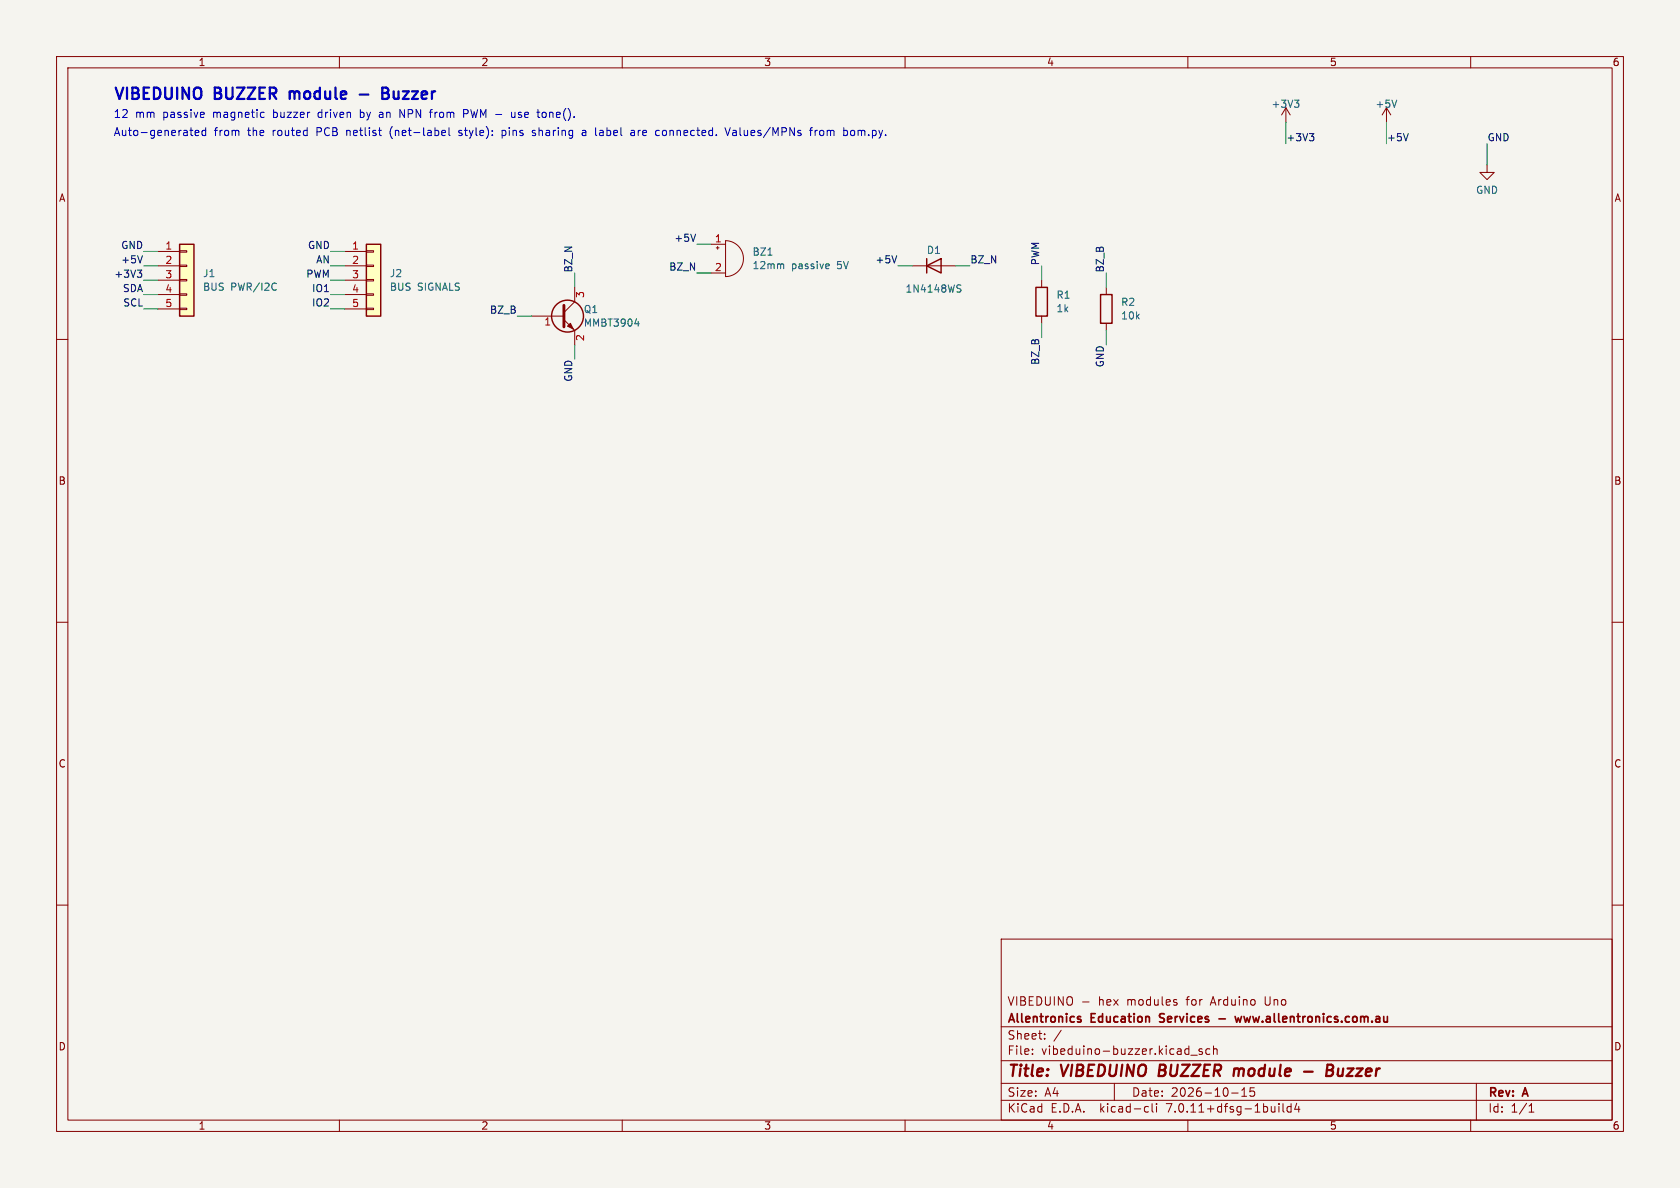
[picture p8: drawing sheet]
<svg xmlns="http://www.w3.org/2000/svg" width="297mm" height="210mm" viewBox="0 0 297 210" stroke-linecap="round" stroke-linejoin="round" font-family="sans-serif">
<path d="M0 0h297v210h-297z" fill="#f5f4ef" stroke="#f5f4ef" stroke-width=".18"/>
<g fill="none" stroke="#840000" stroke-width=".18">
<path d="M10 10h277v190h-277zM12 12h273v186h-273zM60 10v2M110 10v2M160 10v2M210 10v2M227.3 19.1l-.7 1.2M227.3 19.1v2.5M227.3 19.1l.8 1.2M245.1 19.1l-.8 1.2M245.1 19.1v2.5M245.1 19.1l.8 1.2"/>
<path d="M260 10v2M262.9 29.2v1.3h1.3l-1.3 1.3-1.3-1.3h1.3M10 60h2M27.9 44.5h3.8M27.9 47h3.8M27.9 49.5h3.8M27.9 52.1h3.8M27.9 54.6h3.8M31.7 54.5h1.3v.2h-1.3zM31.7 51.9h1.3v.3h-1.3zM31.7 49.4h1.3v.3h-1.3zM31.7 46.9h1.3v.2h-1.3z"/>
<path d="M31.7 44.3h1.3v.3h-1.3zM61 44.5h3.8M61 47h3.8M61 49.5h3.8M61 52.1h3.8M61 54.6h3.8M64.8 54.5h1.2v.2h-1.2zM64.8 51.9h1.2v.3h-1.2zM64.8 49.4h1.2v.3h-1.2zM64.8 46.9h1.2v.2h-1.2zM64.8 44.3h1.2v.3h-1.2zM94 55.9h5.7"/>
<path d="M99.7 56.5l1.9 1.9v2.6M101.6 50.8v2.5l-1.9 1.9M125.7 43.2h2.6M125.7 48.3h2.6M126.6 43.8h.5M126.9 43.6v.5M128.3 42.5a3.2 3.2 0 0 1 3.1 3.2 3.2 3.2 0 0 1-3.1 3.2zM161.3 47h7.6M184.1 49.5v1.3M184.1 55.9v1.3M195.6 50.8v1.3M195.6 57.2v1.2"/>
<path d="M285 60h2M10 110h2M285 110h2M10 160h2M285 160h2M177 166h108v32h-108zM191.4 177.1h1.1M207.9 177.2l.2 .2-.2 .3M207.9 176.7l.1 .1M60 198v2M110 198v2M160 198v2"/>
<path d="M177 194.5h108M177 191.5h108M177 187.5h108M177 181.5h108M182.5 186.3v.1M182.5 185.5v.1M184.7 183.6v.1M184.7 182.8v.1M187.6 182.1l-1.3 2M197 191.5v3M202.6 195.6l.4 .1M203 196.5l-.4 .1"/>
<path d="M203.7 195.1v1.3l.2 .2M204.5 195.1v.1M204.5 195.6v1M210 198v2M210.5 186.5h1.2M212.5 185.5l-.3-.1-.2 .2v.2l.5 .2v.3h-.5M213.9 185.5l-.4-.1-.3 .3v.4l.1 .2h.6M214.5 185.5l.2-.1 .4 .1 .1 .9M214.5 184.9v1.5M217.7 193.2h1.2M219.5 193.8h.9M219.5 192.7l.5-.4v1.5"/>
<path d="M221.7 192.3h-.7v.7l.2-.1h.5l.1 .3-.1 .5-.2 .1-.5-.1M226.1 195.1v.1M226.1 195.6v1M226.8 195.1v1.3l.2 .2M228.2 195.7l-.4-.1-.3 .3v.4l.2 .2h.5M228.2 195.1v1.5M229.2 195l-.3 1.1h.9M229.6 195.6v1M260 198v2M261 191.5v6.5M270.3 196.6h.9M270.3 195.5l.4-.4v1.5"/>
</g>
<path d="M205.1 188.2l-.3 2h.8M218.2 188.9l-.1 1.3M219 189a.57 .57 0 0 0-.8 .1M219.1 189.2l-.2 1M230.5 189.4h1.6M234.6 189.2h.6M234.7 188.2h.7a.49 .49 0 0 1 .3 .5 .49 .49 0 0 1-.5 .5l.3 .1a.58 .58 0 0 1-.3 .9h-.8zM236.6 188.9l-.1 1 .1 .2 .4 .1" fill="none" stroke="#840000" stroke-width=".4"/>
<path d="M190.7 179.7l.4 .1M205.1 179.3v.5M218.3 179.7l.3 1 .3-.7 .3 .7 .3-1M190.7 180.2l.4 .1v.2l-.2 .2h-.3M205 180.6l.2 .1M215.5 180.1h1.1" fill="none" stroke="#840000" stroke-width=".3"/>
<g fill="#ffffc2" stroke="#ffffc2" stroke-width=".18">
<path d="M31.7 43.2h2.6v12.7h-2.6z"/>
<path d="M64.8 43.2h2.5v12.7h-2.5z"/>
</g>
<g fill="none" stroke="#840000" stroke-width=".25">
<path d="M31.7 43.2h2.6v12.7h-2.6zM64.8 43.2h2.5v12.7h-2.5zM163.8 47l2.6-1.3v2.6zM163.8 45.7v2.6M183.1 50.8h2.1v5.1h-2.1zM194.6 52.1h2v5.1h-2z"/>
<circle cx="100.3" cy="55.9" r="2.82"/>
</g>
<g fill="none" stroke="#006464" stroke-width=".18">
<path d="M228.8 17.7h.8l-.4 .5M229.4 18.2l.2 .2v.3l-.2 .3M246.9 17.7l-.4 1.3M48.6 50l.2 .2M48.8 51.2l-.2 .1M112.2 57.2h.8M112.8 56.8v.9M135.8 45.1h.7M138.2 46.7l.3 .1v.7M146.4 46.7l.2 .3-.6 .1M146.5 47.4l-.1 .1M169.4 51l.4 .1 .1 .3-.3 .2h-.3"/>
<path d="M169.4 50.4h.5"/>
</g>
<path d="M99.7 54v3.8" fill="none" stroke="#840000" stroke-width=".51"/>
<path d="M100.3 57.7l.5-.5 .5 1z" fill="#840000" stroke="#840000" stroke-width=".18"/>
<path d="M231.5 23.6h.8l-.5 .5M232 24.1l.3 .2v.3l-.3 .3M249 23.6l-.5 1.3M24.3 47.7h.8l-.5 .5M24.8 48.2l.3 .3v.3l-.3 .2M25.2 45.2l-.4 1.3M123 41.4l-.5 1.3M158.5 45.2l-.4 1.3" fill="none" stroke="#0f0f0f" stroke-width=".18"/>
<g fill="none" stroke="#0000c2" stroke-width=".18">
<path d="M46.3 19.8l.4 .1M63.7 19.4v1.4M63.8 19.8l-.1 .1M67.5 19.8l-.4 .1M75.9 19.8h.5M76.3 19.4h.1M90.4 19.8l.1 .9 .3 .1 .2-.2M91 19.8v1M96.4 19.9l-.3-.1-.3 .3M33.6 23h.5M34 24h.1M34.5 23.5l.7-.1-.1-.3-.4-.1-.2 .2 .1 .7h.5"/>
<path d="M36.4 23.1l-.4-.1-.3 .3 .1 .6h.6M36.4 22.6v1.4M46.7 20.7l-.4 .1M63.7 20.7l.1 .1M67 20.6l.2 .2h.4M67.6 20.2h-.4l-.2 .2M69.1 22.8l-.1 .5 .1 .8M70.7 20.8v-1.4l.8 1.4M78.2 23.1l.4-.1 .2 .4-.7 .1M78.2 23.9h.5M79.4 22.6v1.2l.2 .2M81.1 23.9l.4 .1"/>
<path d="M81.5 23h-.2l-.2 .2 .1 .2 .3 .1M82 20.1l.6-.1 .2-.2-.1-.3-.2-.1h-.5v1.4M88.8 23.1h.5M88.8 23.9h.5M88.8 23v1.4M94.6 23.1l-.3-.1-.2 .2 .1 .2 .4 .2v.3h-.5M95.8 20.5l.3 .3 .3-.1M103 23.1h.5l.1 .9M103.6 23.4h-.5a.27 .27 0 0 0-.2 .3 .27 .27 0 0 0 .2 .3l.5-.1M106 23.8l.2 .2h.3M106.4 23l-.4 .1M106.5 23.4h-.3l-.2 .2"/>
<path d="M111.6 23.1h.5l.1 .9M112.2 23.4h-.5a.27 .27 0 0 0-.2 .3 .27 .27 0 0 0 .2 .3l.5-.1M117.2 23.1l-.1 .2 .1 .6M128.2 22.6l.4 1.4 .5-1.4M130 23l-.4 .1M130 23.4h-.3a.27 .27 0 0 0-.2 .3 .27 .27 0 0 0 .2 .3h.3M143.1 23h.5M143.6 22.6l-.3 .2v1.2M144.1 23v1M144.5 23l-.3 .1-.1 .2M151 23.2l-.4-.2-.2 .3 .1 .6 .3 .1 .2-.2"/>
</g>
<path d="M51.2 16.2v1.3M51.3 16.2l-.1 .1M63.6 16.7h1.5M67.6 15.5l.9 .1a.48 .48 0 0 1 .1 .5 .48 .48 0 0 1-.3 .3 .53 .53 0 0 1 .5 .5 .53 .53 0 0 1-.4 .6h-.8zM67.6 16.4h.7" fill="none" stroke="#0000c2" stroke-width=".4"/>
<g fill="none" stroke="#009600" stroke-width=".18">
<path d="M227.3 21.6v3.8M245.1 21.6v3.8M262.9 25.4v3.8M25.4 52.1h2.5M25.4 49.5h2.5M25.4 44.5h2.5M25.4 54.6h2.5M25.4 47h2.5M58.4 52.1h2.6M58.4 49.5h2.6M58.4 44.5h2.6M58.4 54.6h2.6"/>
<path d="M58.4 47h2.6M91.4 55.9h2.6M101.6 48.3v2.5M123.2 48.3h2.5M123.2 43.2h2.5M158.7 47h2.6M168.9 47h2.5M184.1 47v2.5M184.1 57.2v2.5M195.6 48.3v2.5M195.6 58.4v2.6M101.6 61v2.5"/>
</g>
<g font-size="2.8" fill="#0000c2">
<text x="20" y="17.8">VIBEDUINO</text>
<text x="38" y="17.8">BUZZER</text>
<text x="52.1" y="17.8">module</text>
<text x="70.1" y="17.8">Buzzer</text>
</g>
<g font-size="2.8" fill="#840000">
<text x="178" y="190.9">Title:</text>
<text x="187.7" y="190.9">VIBEDUINO</text>
<text x="205.7" y="190.9">BUZZER</text>
<text x="219.7" y="190.9">module</text>
<text x="237.7" y="190.9">Buzzer</text>
</g>
<g font-size="2.1" fill="#840000">
<text x="178" y="178">VIBEDUINO</text>
<text x="194.2" y="178">hex</text>
<text x="199.4" y="178">modules</text>
<text x="210.1" y="178">for</text>
<text x="214.5" y="178">Arduino</text>
<text x="224.2" y="178">Uno</text>
<text x="178" y="184">Sheet:</text>
<text x="178" y="181.2">Allentronics</text>
<text x="193" y="181.2">Education</text>
<text x="205.7" y="181.2">Services</text>
<text x="220.3" y="181.2">www.allentronics.com.au</text>
<text x="178" y="186.7">File:</text>
<text x="184.1" y="186.7">vibeduino-buzzer.kicad_sch</text>
<text x="178" y="196.9">KiCad</text>
<text x="178" y="194.1">Size:</text>
<text x="184.7" y="194.1">A4</text>
<text x="185.7" y="196.9">E.D.A.</text>
<text x="194.6" y="196.9">kicad-cli</text>
<text x="200" y="194.1">Date:</text>
<text x="206.5" y="196.9">7.0.11+dfsg-1build4</text>
<text x="207" y="194.1">2026-10-15</text>
<text x="263" y="194.3">Rev:</text>
<text x="263" y="196.9">Id:</text>
<text x="267.1" y="196.9">1/1</text>
<text x="269.4" y="194.3">A</text>
</g>
<g font-size="1.9" fill="#0000c2">
<text x="20" y="20.9">12</text>
<text x="23.9" y="20.9">mm</text>
<text x="28.9" y="20.9">passive</text>
<text x="37.9" y="20.9">magnetic</text>
<text x="48.6" y="20.9">buzzer</text>
<text x="56.8" y="20.9">driven</text>
<text x="64.3" y="20.9">by</text>
<text x="67.9" y="20.9">an</text>
<text x="71.7" y="20.9">NPN</text>
<text x="77.3" y="20.9">from</text>
<text x="83.3" y="20.9">PWM -</text>
<text x="92.1" y="20.9">use</text>
<text x="97" y="20.9">tone().</text>
<text x="20" y="24.2">Auto-generated</text>
<text x="37.8" y="24.2">from</text>
<text x="43.9" y="24.2">the</text>
<text x="48.4" y="24.2">routed</text>
<text x="56.3" y="24.2">PCB</text>
<text x="61.8" y="24.2">netlist</text>
<text x="69.6" y="24.2">(net-label</text>
<text x="82" y="24.2">style):</text>
<text x="89.8" y="24.2">pins</text>
<text x="95.3" y="24.2">sharing</text>
<text x="104.3" y="24.2">a</text>
<text x="106.8" y="24.2">label</text>
<text x="113.3" y="24.2">are</text>
<text x="117.8" y="24.2">connected.</text>
<text x="130.4" y="24.2">Values/MPNs</text>
<text x="145.5" y="24.2">from</text>
<text x="151.6" y="24.2">bom.py.</text>
</g>
<g font-size="1.8" fill="#840000">
<text x="35" y="11.9">1</text>
<text x="85" y="11.9">2</text>
<text x="135" y="11.9">3</text>
<text x="185" y="11.9">4</text>
<text x="235" y="11.9">5</text>
<text x="285" y="11.9">6</text>
<text x="10.3" y="35.9">A</text>
<text x="285.3" y="35.9">A</text>
<text x="10.3" y="85.9">B</text>
<text x="285.3" y="85.9">B</text>
<text x="10.3" y="135.9">C</text>
<text x="285.3" y="135.9">C</text>
<text x="10.3" y="185.9">D</text>
<text x="285.3" y="185.9">D</text>
<text x="35" y="199.9">1</text>
<text x="85" y="199.9">2</text>
<text x="135" y="199.9">3</text>
<text x="185" y="199.9">4</text>
<text x="235" y="199.9">5</text>
<text x="285" y="199.9">6</text>
</g>
<g font-size="1.8" fill="#006464">
<text x="224.7" y="19.3">+3V3</text>
<text x="243.1" y="19.3">+5V</text>
<text x="260.9" y="34.5">GND</text>
<text x="132.9" y="45.4">BZ1</text>
<text x="132.9" y="47.8">12mm</text>
<text x="139.9" y="47.8">passive</text>
<text x="148.1" y="47.8">5V</text>
<text x="163.8" y="45.1">D1</text>
<text x="35.8" y="49.2">J1</text>
<text x="35.8" y="51.6">BUS</text>
<text x="40.8" y="51.6">PWR/I2C</text>
<text x="68.8" y="49.2">J2</text>
<text x="68.8" y="51.6">BUS</text>
<text x="73.8" y="51.6">SIGNALS</text>
<text x="160" y="51.9">1N4148WS</text>
<text x="186.7" y="53">R1</text>
<text x="103.1" y="55.5">Q1</text>
<text x="103.1" y="57.9">MMBT3904</text>
<text x="186.7" y="55.4">1k</text>
<text x="198.1" y="54.3">R2</text>
<text x="198.1" y="56.7">10k</text>
</g>
<g font-size="1.8" fill="#0f0f0f">
<text x="227.3" y="25.1">+3V3</text>
<text x="245.1" y="25.1">+5V</text>
<text x="262.9" y="25.1">GND</text>
<text x="21.3" y="44.1">GND</text>
<text x="21.3" y="46.6">+5V</text>
<text x="54.3" y="44.1">GND</text>
<text x="55.8" y="46.6">AN</text>
<text x="118.2" y="47.9">BZ_N</text>
<text x="119.1" y="42.8">+5V</text>
<text x="154.7" y="46.6">+5V</text>
<text x="171.4" y="46.6">BZ_N</text>
<text x="183.8" y="47" transform="rotate(-90 183.8 47)">PWM</text>
<text x="20.1" y="49.2">+3V3</text>
<text x="21.6" y="51.7">SDA</text>
<text x="54" y="49.2">PWM</text>
<text x="55.1" y="51.7">IO1</text>
<text x="101.3" y="48.3" transform="rotate(-90 101.3 48.3)">BZ_N</text>
<text x="195.2" y="48.3" transform="rotate(-90 195.2 48.3)">BZ_B</text>
<text x="21.7" y="54.3">SCL</text>
<text x="55.1" y="54.3">IO2</text>
<text x="86.5" y="55.5">BZ_B</text>
<text x="183.8" y="64.6" transform="rotate(-90 183.8 64.6)">BZ_B</text>
<text x="195.2" y="65" transform="rotate(-90 195.2 65)">GND</text>
<text x="101.3" y="67.6" transform="rotate(-90 101.3 67.6)">GND</text>
</g>
<g font-size="1.8" fill="#a90000">
<text x="29.1" y="44.2">1</text>
<text x="29.1" y="46.7">2</text>
<text x="62.2" y="44.2">1</text>
<text x="62.2" y="46.7">2</text>
<text x="126.3" y="42.9">1</text>
<text x="29.1" y="49.3">3</text>
<text x="29.1" y="51.8">4</text>
<text x="62.2" y="49.3">3</text>
<text x="62.2" y="51.8">4</text>
<text x="103.6" y="52.8" transform="rotate(-90 103.6 52.8)">3</text>
<text x="126.3" y="48">2</text>
<text x="29.1" y="54.4">5</text>
<text x="62.2" y="54.4">5</text>
<text x="96.1" y="57.9">1</text>
<text x="103.6" y="60.4" transform="rotate(-90 103.6 60.4)">2</text>
</g>
</svg>
